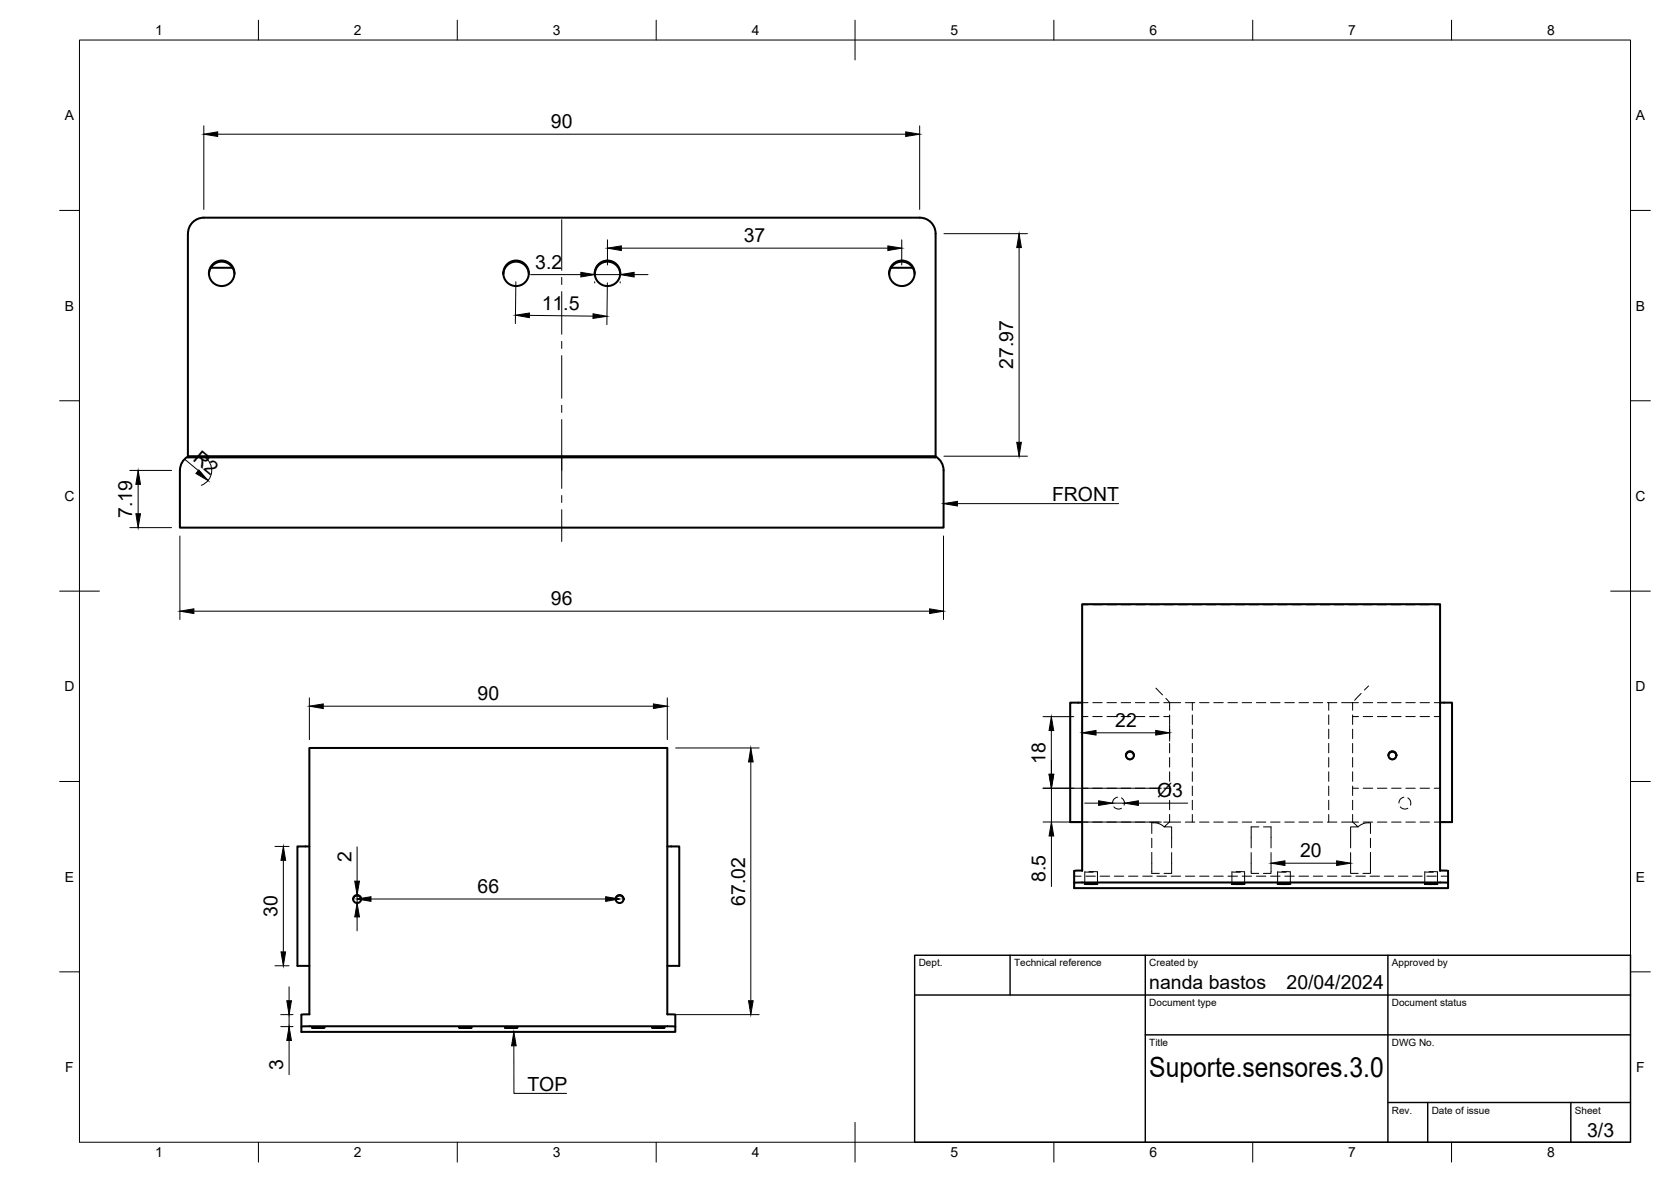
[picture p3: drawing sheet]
<svg xmlns="http://www.w3.org/2000/svg" width="420mm" height="297mm" viewBox="0 0 420 297" stroke-linecap="round" stroke-linejoin="round" font-family="sans-serif">
<!-- layer: Visible -->
<g fill="none" stroke="#000" stroke-width=".51">
<path d="M48.4 55.9a4 4 0 0 1 2.9-1.2h180a4 4 0 0 1 3.9 4v56.2h-188l.1-56.2a4 4 0 0 1 1.1-2.8zM52.5 68.8a3.2 3.2 0 0 1 3.2-3 3.2 3.2 0 0 1 3.2 3M53 67.3h5.5M126.6 68.8a3.2 3.2 0 0 1 3.2-3 3.2 3.2 0 0 1 3.2 3M149.5 68.8a3.2 3.2 0 0 1 3.2-3 3.2 3.2 0 0 1 3.3 3M223.6 68.8a3.2 3.2 0 0 1 3.2-3 3.2 3.2 0 0 1 3.2 3M224 67.3h5.5M47.2 114.7l-1.3 1.3-.5 1-.2 1.2M47.2 114.6h188M235.3 114.7l1.3 1.3 .6 1.6 .1 15h-192.1v-14.4M272.1 176.6h-3v30h3M362.1 176.6h3v30h-3"/>
<path d="M283.1 189.9a1.01 1.01 0 0 1 1-1 1.01 1.01 0 0 1 1 1M349.1 189.9a1.01 1.01 0 0 1 1-1 1.01 1.01 0 0 1 1 1M77.8 212.7h-3v30h3M167.8 212.7h3v30h-3M272.1 218.8v-67h90v67M272.1 218.8l-2 .1v4.3h94v-4.3l-2-.1M88.8 226a1.01 1.01 0 0 1 1-.9 1.01 1.01 0 0 1 1 .9M154.8 226a1.01 1.01 0 0 1 1-.9 1.01 1.01 0 0 1 1 .9M272.8 222.1h3.1zM309.8 222.1h3.1zM321.3 222.1h3.2zM358.3 222.1h3.2z"/>
<path d="M362.1 221.8l-92 .1M362.1 221.8l2 .1M75.8 255v4.3h94v-4.3M77.8 254.9v-66.9h90v66.9l2 .1M77.8 257.9l92 .1M77.8 257.9l-2 .1M77.8 254.9l-2 .1M78.4 258.2h3.2zM115.4 258.2h3.2zM127 258.2h3.2zM164 258.2h3.2z"/>
<circle cx="55.7" cy="68.7" r="3.2"/>
<circle cx="129.8" cy="68.7" r="3.2"/>
<circle cx="152.7" cy="68.7" r="3.2"/>
<circle cx="226.8" cy="68.7" r="3.2"/>
<circle cx="284.1" cy="189.8" r="1.01"/>
<circle cx="350.1" cy="189.8" r="1.01"/>
<circle cx="89.8" cy="225.9" r="1.01"/>
<circle cx="155.8" cy="225.9" r="1.01"/>
</g>
<!-- layer: Hidden -->
<g fill="none" stroke="#000" stroke-width=".25">
<path d="M272.1 152h1.5M274.8 152h2.4M278.4 152h2.4M282 152h2.4M285.5 152h2.4M289.1 152h2.4M292.7 152h2.4M296.3 152h2.3M299.8 152h2.4M303.4 152h2.4M307 152h2.4M310.6 152h2.3"/>
<path d="M314.1 152h2.4M317.7 152h2.4M321.3 152h2.3M324.8 152h2.4M328.4 152h2.4M332 152h2.4M335.6 152h2.3M339.1 152h2.4M342.7 152h2.4M346.3 152h2.4M349.8 152h2.4M353.4 152h2.4"/>
<path d="M357 152h2.4M360.6 152h1.5M272.1 176.6h1.5M274.8 176.6h2.3M278.3 176.6h2.4M281.9 176.6h2.4M285.5 176.6h2.4M289.1 176.6h2.3M290.6 172.9l1.7 1.7M292.6 176.6h1.5v1.9M293.1 175.5l1 1.1h2.8M294.1 179.7v2.4"/>
<path d="M298 176.6h2.4M299.8 176.6v1.9M299.8 179.7v2.4M301.6 176.6h2.4M305.2 176.6h2.4M308.8 176.6h2.3M312.3 176.6h2.4M315.9 176.6h2.4M319.5 176.6h2.4M323 176.6h2.4M326.6 176.6h2.4M330.2 176.6h2.4"/>
<path d="M333.8 176.6h2.3M334.1 176.6v1.9M334.1 179.7v2.4M337.3 176.6h4.3M340.1 176.6v1.9M340.1 179.7v2.4M342.2 174.3l-1.6 1.7M342.8 176.6h2.3M344.1 172.4l-1 1M346.3 176.6h2.4M349.9 176.6h2.4M353.5 176.6h2.4"/>
<path d="M357.1 176.6h2.3M360.6 176.6h1.5M272.1 180.1h1.5M272.1 198.1h1.5M274.8 180.1h2.3M274.8 198.1h2.3M278.3 180.1h2.4M278.3 198.1h2.4M281.9 180.1h2.4M281.9 198.1h2.4M283.1 189.9a1 1 0 0 0 1 1 1 1 0 0 0 1-1M283.1 189.8v.1"/>
<path d="M285.1 189.8v.1M285.5 180.1h2.4M285.5 198.1h2.4M289.1 180.1h2.3M289.1 198.1h2.3M292.6 180.1h1.5M292.6 198.1h1.5M294.1 183.2v2.4M294.1 186.8v2.4M294.1 190.4v2.4M294.1 194v2.3M294.1 197.5v2.4"/>
<path d="M299.8 183.2v2.4M299.8 186.8v2.4M299.8 190.4v2.4M299.8 194v2.3M299.8 197.5v2.4M334.1 183.2v2.4M334.1 186.8v2.4M334.1 190.4v2.4M334.1 194v2.3M334.1 197.5v2.4M340.1 180.1h1.5M340.1 198.1h1.5"/>
<path d="M340.1 183.2v2.4M340.1 186.8v2.4M340.1 190.4v2.4M340.1 194v2.3M340.1 197.5v2.4M342.8 180.1h2.3M342.8 198.1h2.3M346.3 180.1h2.4M346.3 198.1h2.4M349.1 189.9a1 1 0 0 0 1 1 1 1 0 0 0 1-1M349.1 189.8v.1M349.9 180.1h2.4"/>
<path d="M349.9 198.1h2.4M351.1 189.8v.1M353.5 180.1h2.4M353.5 198.1h2.4M357.1 180.1h2.3M357.1 198.1h2.3M360.6 180.1h1.5M360.6 198.1h1.5M272.1 206.6h1.5M272.1 218.8v.2M273.8 219l2.1 .1v3M274.8 206.6h2.3"/>
<path d="M274.9 219.2l-2.1-.1v3M278.3 206.6h2.4M280.1 202.8a1.51 1.51 0 0 0 1.9 .3M281 200.3a1.43 1.43 0 0 0-1.3 1.5M281.9 206.6h2.4M282 200.5a1.46 1.46 0 0 1 .6 1.8M285.5 206.6h2.3M289.1 206.6h2.3M289.6 214.2v5.3h1.9M289.6 210.7v2.3M292.7 207.8l-1.2-.8-1.9-.2v2.7M294.1 204.7v1.9h-1.5"/>
<path d="M294.1 201.1v2.4M294.6 214.3v5.2h-1.9M296.9 206.6h-2.8l-1.4 1.2h1.9v5.3M298 206.6h2.4M299.8 201.1v2.4M299.8 204.7v1.9M301.6 206.6h2.4M305.2 206.6h2.4M308.8 206.6h2.3M310.8 219l2.1 .1v3M311.9 219.2l-2.1-.1v3M312.3 206.6h2.4"/>
<path d="M314.6 214.3v5.2h1.9M315.9 206.6h2.4M316.5 207.8h-1.9v5.3M317.7 207.8h1.9v5.3M319.5 206.6h2.4M319.6 214.3v5.2h-1.9M322.3 219l2.1 .1v3M323 206.6h2.4M323.4 219.2l-2.2-.1v3M326.6 206.6h2.4M330.2 206.6h2.4M333.8 206.6h2.3"/>
<path d="M334.1 201.1v2.4M334.1 204.7v1.9M337.3 206.6h2.8l1.4 1.2h-1.9v5.3M339.6 214.3v5.2h1.9M340.1 204.7v1.9h1.5M340.1 201.1v2.4M341.5 207.8l1.2-.8 1.9-.2v2.7M342.8 206.6h2.3M344.6 214.2v5.3h-1.9M344.6 210.7v2.3M346.4 206.6h2.3M349.9 206.6h2.4"/>
<path d="M352.1 202.8a1.51 1.51 0 0 0 1.9 .3M353 200.3a1.43 1.43 0 0 0-1.3 1.5M353.5 206.6h2.4M354 200.5a1.46 1.46 0 0 1 .6 1.8M357.1 206.6h2.3M359.3 219l2.1 .1v3M360.4 219.2l-2.1-.1-.1 3M360.6 206.6h1.5M362.1 218.8v.2M270.1 220.2h1.7M273 220.2h2.4M276.6 220.2h2.4"/>
<path d="M280.2 220.2h2.4M283.8 220.2h2.3M287.3 220.2h2.4M290.9 220.2h2.4M294.5 220.2h2.4M298 220.2h2.4M301.6 220.2h2.4M305.2 220.2h2.4M308.8 220.2h2.3M312.3 220.2h2.4M315.9 220.2h2.4M319.5 220.2h2.4"/>
<path d="M323 220.2h2.4M326.6 220.2h2.4M330.2 220.2h2.4M333.8 220.2h2.3M337.3 220.2h2.4M340.9 220.2h2.4M344.5 220.2h2.4M348.1 220.2h2.3M351.6 220.2h2.4M355.2 220.2h2.4M358.8 220.2h2.3M362.4 220.2h1.7"/>
</g>
<!-- layer: BORDER -->
<g fill="none" stroke="#000" stroke-width=".25">
<path d="M20 10.1h390v276.9h-390zM65 5.1v5M115 5.1v5M165 5.1v5M215 5.1v10M265 5.1v5M315 5.1v5M365 5.1v5M15 52.9h5M410 52.9h5M15 100.7h5M410 100.7h5"/>
<path d="M15 148.6h10M405 148.6h10M15 196.4h5M410 196.4h5M15 244.2h5M410 244.2h5M65 287v5M115 287v5M165 287v5M215 282.1v9.9M265 287v5M315 287v5"/>
<path d="M365 287v5"/>
</g>
<!-- layer: TITLEBLOCK -->
<path d="M230 240.1h180v46.9h-180zM230 250h180M254 240.1v9.9M288 240.1v46.9M349 240.1v46.9M288 260.1h122M349 277.1h61M359 277.1v9.9M395 277.1v9.9" fill="none" stroke="#000" stroke-width=".36"/>
<!-- layer: Smart Centers -->
<path d="M141.2 55.2v12.7M141.2 69.7v1.8M141.2 73.3v10.7M141.2 85.8v1.8M141.2 89.4v10.7M141.2 101.9v1.8M141.2 105.4v17.3M141.2 124.5v1.8M141.2 128.1v8" fill="none" stroke="#000" stroke-width=".25"/>
<!-- layer: FD_Dimensions -->
<g fill="none" stroke="#000" stroke-width=".25">
<path d="M51.2 31.6v21M54.7 33.7h173M231.2 31.6v21M237.3 58.7h21M129.7 70.8l-.1 10.5M133.1 79.3l16 .1M133.4 69h12.6M149.5 70.8v.3M149.5 69h6.4M152.7 71.1l-.1 10.5M152.7 60.3v6.3M155.9 70.8v.3"/>
<path d="M156.2 62.4h67M159.4 69h3.5M226.7 60.3v6.3M256.2 62.2v49M32.6 118.2h10.5M46.4 115.4l4.2 3.5h-.5l-.5-.4M51.2 114.8a4 4 0 0 1 2 3.8 4 4 0 0 1-2.6 3.4M237.3 114.6h21M32.6 132.6h10.5M34.7 121.7v7.4M45.2 134.7v21M237.2 134.7v21"/>
<path d="M48.7 153.6h185M77.8 175.4v10.5M81.3 177.5h83M167.8 175.4v10.5M169.9 188h21M188.8 191.5v60M262.3 198.1h29.7M262.3 180.1h7.7M264.4 183.6v11M264.4 191.1v3.5M264.4 198.1v8.5M272.1 182.2v4.1"/>
<path d="M275.6 184.2h15M294.1 182.2v4.1M69.1 212.7h3.6M71.2 216.2v23M89.8 212.8v8.6M262.3 206.6h29.7M264.4 210.1v12.7M272.7 201.8h3.5M279.7 201.8h3M286.2 201.8h12.4M323.1 216.9h13M89.8 224.9v2"/>
<path d="M89.8 230.4v3.5M93.3 225.9h59M69.1 242.7h3.6M70.6 255h3.1M70.6 258h3.1M72.7 248v3.5M72.7 255v3M169.9 255h21M72.7 261.5v8.6"/>
</g>
<g fill="#000" stroke="#000" stroke-width=".25">
<path d="M51.2 33.7l3.5-.6v1.2zM227.7 33.1l3.5 .6-3.5 .6zM129.6 79.2l3.5-.5v1.1zM146 68.4l3.5 .6-3.5 .6zM149.1 78.9l3.5 .6-3.5 .5zM152.7 62.4l3.5-.6v1.2zM155.9 69l3.5-.6v1.2zM223.2 61.8l3.5 .6-3.5 .6zM256.2 58.7l.6 3.5h-1.1zM50 118.1l2.3 2.7-3-1.8zM255.7 111.2h1.1l-.6 3.4zM34.2 129.1h1.1l-.6 3.5z"/>
<path d="M34.7 118.2l.6 3.5h-1.1zM45.2 153.6l3.5-.6v1.2zM233.7 153l3.5 .6-3.5 .6zM77.8 177.5l3.5-.6v1.2zM164.3 176.9l3.5 .6-3.5 .6zM188.8 188l.6 3.5h-1.2zM263.8 194.6h1.1l-.5 3.5zM264.4 180.1l.5 3.5h-1.1zM263.8 194.6h1.2l-.6 3.5zM272.1 184.2l3.5-.6v1.1zM290.6 183.6l3.5 .6-3.5 .5zM71.2 212.7l.6 3.5h-1.1z"/>
<path d="M264.4 206.6l.5 3.5h-1.1zM276.2 201.2l3.5 .6-3.5 .6zM282.7 201.8l3.5-.6v1.2zM319.6 216.9l3.5-.6v1.2zM336.1 216.3l3.5 .6-3.5 .6zM70.7 239.2h1.1l-.6 3.5zM89.8 226.9l.6 3.5h-1.2zM89.2 221.4h1.2l-.6 3.5zM89.8 225.9l3.5-.6v1.2zM152.3 225.3l3.5 .6-3.5 .6zM72.1 251.5h1.2l-.6 3.5zM188.2 251.5h1.2l-.6 3.5z"/>
<path d="M72.7 258l.6 3.5h-1.2z"/>
</g>
<!-- layer: Leaders -->
<path d="M237.2 126.6l3.5-.6v1.2zM129.2 259.3l.6 3.5h-1.2z" fill="#000" stroke="#000" stroke-width=".25"/>
<path d="M240.7 126.6h40.6M129.2 262.8v12h13.3" fill="none" stroke="#000" stroke-width=".25"/>
<text font-size="7" x="289" y="270.6">Suporte.sensores.3.0</text>
<g font-size="4.9">
<text x="138.5" y="32.3">90</text>
<text x="187" y="60.9">37</text>
<text x="134.6" y="67.5">3.2</text>
<text x="136.2" y="77.8" transform="rotate(1 136.2 77.8)">11.5</text>
<text x="254.8" y="92.8" transform="rotate(-90 254.8 92.8)">27.97</text>
<text x="48.3" y="115.6" transform="rotate(40 48.3 115.6)">R2</text>
<text x="264.5" y="125.9">FRONT</text>
<text x="33.3" y="130.2" transform="rotate(-90 33.3 130.2)">7.19</text>
<text x="138.5" y="152.1">96</text>
<text x="120.1" y="176">90</text>
<text x="280.4" y="182.8">22</text>
<text x="262.9" y="192" transform="rotate(-90 262.9 192)">18</text>
<text x="290.9" y="200.3">Ø3</text>
<text x="326.9" y="215.5">20</text>
<text x="88.4" y="216.7" transform="rotate(-90 88.4 216.7)">2</text>
<text x="262.9" y="221.6" transform="rotate(-90 262.9 221.6)">8.5</text>
<text x="120.1" y="224.5">66</text>
<text x="187.3" y="227.6" transform="rotate(-90 187.3 227.6)">67.02</text>
<text x="69.8" y="230.4" transform="rotate(-90 69.8 230.4)">30</text>
<text x="289" y="248.5">nanda bastos</text>
<text x="323.5" y="248.5">20/04/2024</text>
<text x="71.2" y="268.9" transform="rotate(-90 71.2 268.9)">3</text>
<text x="132.6" y="274.1">TOP</text>
<text x="399.1" y="285.7">3/3</text>
</g>
<g font-size="3.5">
<text x="39" y="8.8">1</text>
<text x="89" y="8.8">2</text>
<text x="139" y="8.8">3</text>
<text x="189" y="8.8">4</text>
<text x="239" y="8.8">5</text>
<text x="289" y="8.8">6</text>
<text x="339" y="8.8">7</text>
<text x="389" y="8.8">8</text>
<text x="16.3" y="30.2">A</text>
<text x="411.3" y="30.2">A</text>
<text x="16.3" y="78">B</text>
<text x="411.3" y="78">B</text>
<text x="16.2" y="125.9">C</text>
<text x="411.2" y="125.9">C</text>
<text x="16.2" y="173.7">D</text>
<text x="411.2" y="173.7">D</text>
<text x="16.3" y="221.6">E</text>
<text x="411.3" y="221.6">E</text>
<text x="16.4" y="269.4">F</text>
<text x="411.4" y="269.4">F</text>
<text x="39" y="290.8">1</text>
<text x="89" y="290.8">2</text>
<text x="139" y="290.8">3</text>
<text x="189" y="290.8">4</text>
<text x="239" y="290.8">5</text>
<text x="289" y="290.8">6</text>
<text x="339" y="290.8">7</text>
<text x="389" y="290.8">8</text>
</g>
<g font-size="2.5">
<text x="231" y="242.9">Dept.</text>
<text x="255" y="242.9">Technical reference</text>
<text x="289" y="242.9">Created by</text>
<text x="350" y="242.9">Approved by</text>
<text x="289" y="252.8">Document type</text>
<text x="350" y="252.8">Document status</text>
<text x="289" y="262.9">Title</text>
<text x="350" y="262.9">DWG No.</text>
<text x="350" y="279.9">Rev.</text>
<text x="360" y="279.9">Date of issue</text>
<text x="396" y="279.9">Sheet</text>
</g>
</svg>
